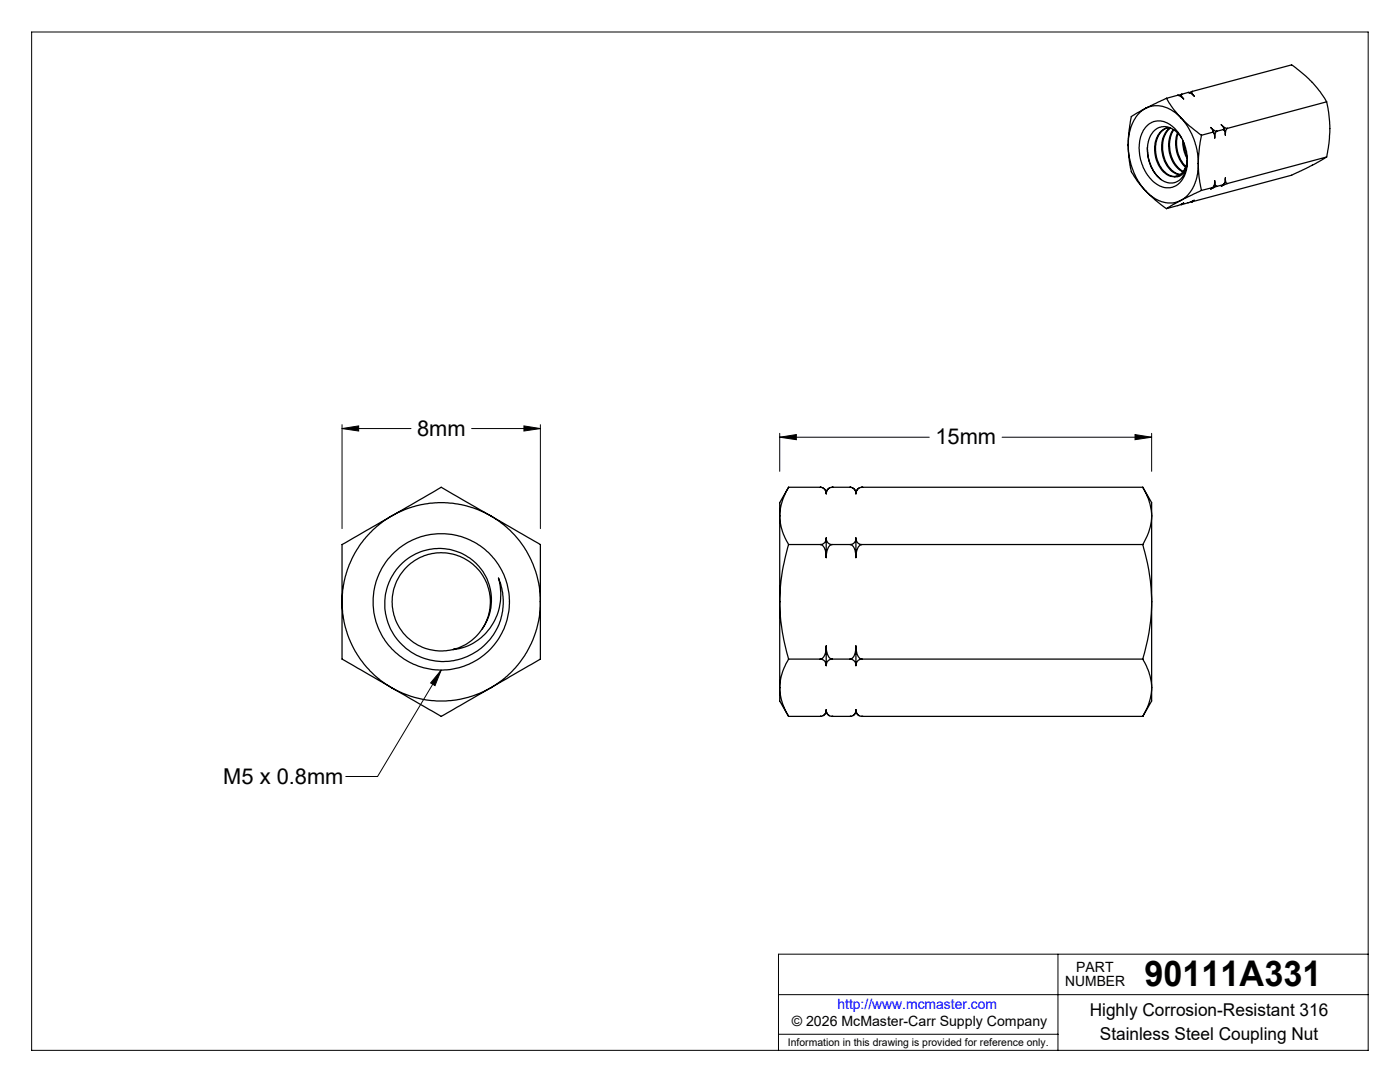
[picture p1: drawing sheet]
<svg xmlns="http://www.w3.org/2000/svg" width="279mm" height="216mm" viewBox="0 0 279 216" stroke-linecap="round" stroke-linejoin="round" font-family="sans-serif">
<g fill="none" stroke="#000" stroke-width=".2">
<path d="M6.3 6.4h266.7v203.2h-266.7zM68.3 85.5l3.3-.5v1zM68.3 84.7v20.8M68.3 85.5h13.7M94.1 85.5h13.7M104.6 85l3.2 .5-3.2 .5zM107.8 84.7v20.8M155.6 87.2l3.3-.5v1zM155.6 86.5v7.6M155.6 87.2h29.9M200 87.2h29.8M226.5 86.7l3.3 .5-3.3 .5z"/>
<path d="M229.8 86.5v7.6M88.1 133.7l-1.3 3.1-.9-.5zM88.1 133.7l-12.7 21.2h-6.4M155.4 198.5h117.6M211.1 190.4v19.2M273 190.4h-117.6v19.2M155.4 206.4h55.7"/>
</g>
<g fill="none" stroke="#000" stroke-width=".25">
<path d="M232.8 19.6a18.6 18.6 0 0 0 2.9 3.9M232.8 19.6l-4.1 2M235 19h.2M235 19l-2.2 .6M235.2 19h.1M235.9 18.8a.54 .54 0 0 0 .2 .8l.1 .2-.6-.6-.6-.2M235.9 18.8l-.7 .2M237.1 18.5h.2M237.1 18.5l-1.2 .3M237.3 18.5h.1M237.9 18.2l19.9-5.3 2 1.6a20.9 20.9 0 0 1 5 5.8M237.9 18.2a.69 .69 0 0 0 .4 1l-.6-.5-.6-.2"/>
<path d="M237.9 18.2l-.6 .3M225.1 28.9l.3 2.6 .9 3 1.1 2 1.3 1.6M225.1 28.9l.1 .4a17.6 17.6 0 0 0 .7 5.2l1.1 1.7 1.7 1.9M228.7 38.1l1.5 1.3 1.8 .9 1 .2h1.1l1.6-.5M228.7 21.6l-.9 .6-.8 .7-1 1.7-.6 2.1-.3 2.2M228.7 21.6l1.6-.5 1.7 .1 1.6 .7 1 .6 1.1 1M228.7 38.1l1.9 1.9 2.2 1.6M228.7 21.6l-2.2 1.2a1.42 1.42 0 0 0-.9 1.6l-.5 4.5M228.7 25.3a3.7 3.7 0 0 1 5.7 .2l1.1 1.4 .4 .8 .9 2.6 .2 1.3-.1 1.7-.3 1.2-.6 1.2a3.6 3.6 0 0 1-5.8 .6l-1.2-1.3-.8-1.4-.6-1.6-.2-1.1-.1-1.5 .3-2.2 .5-1.1zM229 29.4a8 8 0 0 0 2.7 6.4M233 25.5a4.2 4.2 0 0 0-2.4 4.6 5.6 5.6 0 0 0 3.2 5h1M233.4 25.4a3.5 3.5 0 0 0-2.9 3.5 6.2 6.2 0 0 0 2.5 6l.8 .3h.5"/>
<path d="M233.5 25.5a5.3 5.3 0 0 0-1.3 6.1 4.2 4.2 0 0 0 3.2 3.3M233.6 25.5a5.7 5.7 0 0 0-.8 7 3.9 3.9 0 0 0 2.7 2.3M234.2 25.9a6.1 6.1 0 0 0 1.9 8.4M234.3 25.9a6.1 6.1 0 0 0 1.8 8.3M235 26.5a6.7 6.7 0 0 0 1.6 6.9M235.1 26.6a6.5 6.5 0 0 0 1.6 6.6M235.7 23.5l1.6 1.5 2.5 2M235.7 23.5l1.3 1.8 1.2 2.4 .7 2.3 .2 2.7M235.8 27.6a3.8 3.8 0 0 0-4.7-2.1l-1 .8-.5 .8-.4 1.1-.2 1.2v1.4l.4 1.8 .7 1.4 .8 1.1 1 .8 1.1 .5 1.1 .1 1-.3 .7-.6 .7-1.2 .4-1.2 .1-1.2M236 28v.3a7.8 7.8 0 0 0 1 3.5 3.2 3.2 0 0 1-2.7 3.4M236.2 28.4a6.9 6.9 0 0 0 .7 2.9M237 31.9l-.3 1.5a2.12 2.12 0 0 1-2.4 1.8"/>
<path d="M239.1 32.7l-.1 2-.7 2.3-1.2 1.9-1.4 1.1M239.1 32.7a22 22 0 0 0 .7 5.3M239.8 27l-.4 2.2-.3 3.5M239.8 38l-4.1 2M242 26.4l-2.2 .6M242 37.4l-2.2 .6M242.1 26.1l.2 .6M242.1 26.1h.1M242.3 37.1l-.2 .3M242.9 26.2l-.8-.3-.5-.5a.9 .9 0 0 1 .5 1h-.1M242.9 37.2a.79 .79 0 0 1-.5-1v-.1v.8l-.4 .5M242.9 26.2l-.4 .5-.1 .9v-.4a.71 .71 0 0 0-.4-.8"/>
<path d="M242.9 37.2l-1.3 .5 .5-.3h-.1M244.1 25.9l-1.2 .3M244.1 36.9l-1.2 .3M244.2 25.5l.2 .6M244.2 25.5h.1M244.3 36.6l-.1 .3M245 25.6l-.5-.1-.8-.6a.72 .72 0 0 1 .4 1M245 36.6a.85 .85 0 0 1-.5-1.1l-.1 .9-.3 .5M245 25.6l-.3 .4-.2 1-.1-.9-.3-.2M245 36.6l-1.3 .5 .5-.3-.1 .1M264.8 20.3l.2 1a24.2 24.2 0 0 1-.2 10M264.8 31.3l-2.4 1.4-4.6 2.3-20 5.3 .5-.3-1.1 .5-1.4 .3 .4-.3-1.1 .5-2.3 .6"/>
<path d="M264.8 20.3l-19.8 5.3M264.8 31.3l-19.8 5.3M235.7 40.8h.1M235.7 40l-2.9 1.6M237.7 40.3h.1M157.4 97.2a11.9 11.9 0 0 0-1.8 5.7M157.4 97.2l-1.8 3.1v2.6M157.4 97.2h6.4M163.7 97.2a1.24 1.24 0 0 1 1.2 1.3M163.7 97.2h.1M164.3 97.4a1.12 1.12 0 0 1 .6 1M164.9 98.4v.1"/>
<path d="M165.5 97.4a1.11 1.11 0 0 0-.6 1M166.1 97.2h.1M169.7 97.2h.1M169.7 97.2a1.24 1.24 0 0 1 1.1 1.3M169.7 97.2h-3.6a1.25 1.25 0 0 0-1.2 1.3M170.2 97.4a1.12 1.12 0 0 1 .6 1M170.8 98.4v.1M171.4 97.4a1.24 1.24 0 0 0-.6 1M172 97.2h.1M172 97.2a1.25 1.25 0 0 0-1.2 1.3M172 97.2h56.1M228.1 97.2a12.1 12.1 0 0 1 1.7 5.7"/>
<path d="M228.1 97.2l1.7 3.1v2.6M78.2 102.9l9.9-5.7 9.9 5.7M78.2 102.9l1.3-.7a19.8 19.8 0 0 1 18.5 .7M78.2 102.9l-9.9 5.8v11.4M78.2 102.9l-.3 .2a19.8 19.8 0 0 0-9.6 17M79.8 112.9a10.4 10.4 0 0 1 12.9-2.2 10.4 10.4 0 0 1 4.8 12.2 10.3 10.3 0 0 1-7.1 6.7 11 11 0 0 0 9.1-14.2l.1 .2a11.9 11.9 0 0 1-6.8 15.6 11.9 11.9 0 0 1-15.5-7.3 11.2 11.2 0 0 1 2.5-11zM98 102.9l9.8 5.8v11.4M98 102.9l.2 .2a19.8 19.8 0 0 1 9.6 17M155.6 102.9a11.8 11.8 0 0 0 1.8 5.8M155.6 102.9v17.2M157.4 108.7a41.2 41.2 0 0 0-1.8 11.4M157.4 108.7h6.3"/>
<path d="M163.7 108.7a1.8 1.8 0 0 1 1.2 2v.6M164.9 107.4a1.16 1.16 0 0 0 1.2 1.3M164.9 107.4a1.21 1.21 0 0 1-1.2 1.3M164.9 107.4v3.9M166.1 108.7a1.45 1.45 0 0 0-1.1 1.5l-.1 1.1M166.1 108.7h3.6M169.7 108.7a1.58 1.58 0 0 1 1 1.6l.1 1M170.8 107.4a1.2 1.2 0 0 0 1.2 1.3M170.8 107.4a1.21 1.21 0 0 1-1.1 1.3M170.8 107.4v3.9M172 108.7a1.63 1.63 0 0 0-1.1 1.7l-.1 .9M172 108.7h56.1"/>
<path d="M228.1 108.7a42.3 42.3 0 0 1 1.7 11.4M229.8 102.9a11.6 11.6 0 0 1-1.7 5.8M229.8 102.9v17.2M68.3 120.1v11.4l9.9 5.7M68.3 120.1a19.7 19.7 0 0 0 9.9 17.1M78.2 137.2l9.9 5.7 9.9-5.7M78.2 137.2a19.8 19.8 0 0 0 19.8 0M90.7 129.5l-.3 .1M96.2 125.5a9.8 9.8 0 0 0-5.2-14.7 9.8 9.8 0 0 0-12.7 9 9.8 9.8 0 0 0 12.1 9.8M107.8 120.1v11.4l-9.8 5.7M107.8 120.1a19.8 19.8 0 0 1-9.8 17.1M155.6 137.2a11.8 11.8 0 0 0 1.8 5.7"/>
<path d="M155.6 120.1a41.6 41.6 0 0 0 1.8 11.4M155.6 120.1v17.1M155.6 137.2v2.7l1.8 3M157.4 131.5a11.6 11.6 0 0 0-1.8 5.7M157.4 131.5h6.3M163.7 131.5a1.21 1.21 0 0 1 1.2 1.3M164.9 128.9v3.9M164.9 128.9a2.47 2.47 0 0 1-1 2.6h-.2M164.9 128.9a2.51 2.51 0 0 0 1.1 2.6h.1M166.1 131.5a1.19 1.19 0 0 0-1.2 1.3M166.1 131.5h3.6M169.7 131.5a1.21 1.21 0 0 1 1.1 1.3"/>
<path d="M170.8 128.9v3.9M170.8 128.9a2.79 2.79 0 0 1-.9 2.5l-.2 .1M170.8 128.9a2.65 2.65 0 0 0 1 2.6h.2M172 131.5a1.19 1.19 0 0 0-1.2 1.3M172 131.5h56.1M228.1 131.5a12.1 12.1 0 0 1 1.7 5.7M229.8 137.2a11.6 11.6 0 0 1-1.7 5.7M229.8 120.1a40.5 40.5 0 0 1-1.7 11.4M229.8 120.1v17.1M229.8 137.2v2.7l-1.7 3M157.4 142.9h6.4M163.7 142.9h.1"/>
<path d="M164.9 141.7l.2 .8 .4 .3M164.9 141.7a1.06 1.06 0 0 1-.6 1.1M164.9 141.6a1.21 1.21 0 0 0 1.2 1.3M164.9 141.6a1.21 1.21 0 0 1-1.2 1.3M164.9 141.6v.1M166 142.9h3.7M166.1 142.9h.1M169.7 142.9h.1M170.8 141.7l.2 .6 .4 .5M170.8 141.7a1.06 1.06 0 0 1-.6 1.1M170.8 141.6a1.26 1.26 0 0 0 1.2 1.3M170.8 141.6a1.21 1.21 0 0 1-1.1 1.3"/>
<path d="M170.8 141.6v.1M171.9 142.9h56.2M172 142.9h.1"/>
<circle cx="88.1" cy="120.1" r="13.6"/>
</g>
<path d="M68.3 85.5l3.3-.5v1zM104.6 85l3.2 .5-3.2 .5zM88.1 133.7l-1.3 3.1-.9-.5zM155.6 87.2l3.3-.5v1zM226.5 86.7l3.3 .5-3.3 .5z" fill="#000"/>
<text font-size="7.1" x="228.4" y="196.8">90111A331</text>
<g font-size="4.4">
<text x="83.2" y="86.9">8mm</text>
<text x="186.7" y="88.7">15mm</text>
<text x="44.6" y="156.5">M5 x 0.8mm</text>
</g>
<g font-size="3.5">
<text x="217.5" y="202.8">Highly Corrosion-Resistant 316</text>
<text x="219.5" y="207.5">Stainless Steel Coupling Nut</text>
</g>
<g font-size="2.8">
<text x="212.6" y="196.8">NUMBER</text>
<text x="214.8" y="194">PART</text>
<text x="158" y="204.8">© 2026 McMaster-Carr Supply Company</text>
</g>
<text font-size="2.8" fill="#00f" x="167.1" y="201.4">http://www.mcmaster.com</text>
<text font-size="2.1" x="157.3" y="208.6">Information in this drawing is provided for reference only.</text>
</svg>
